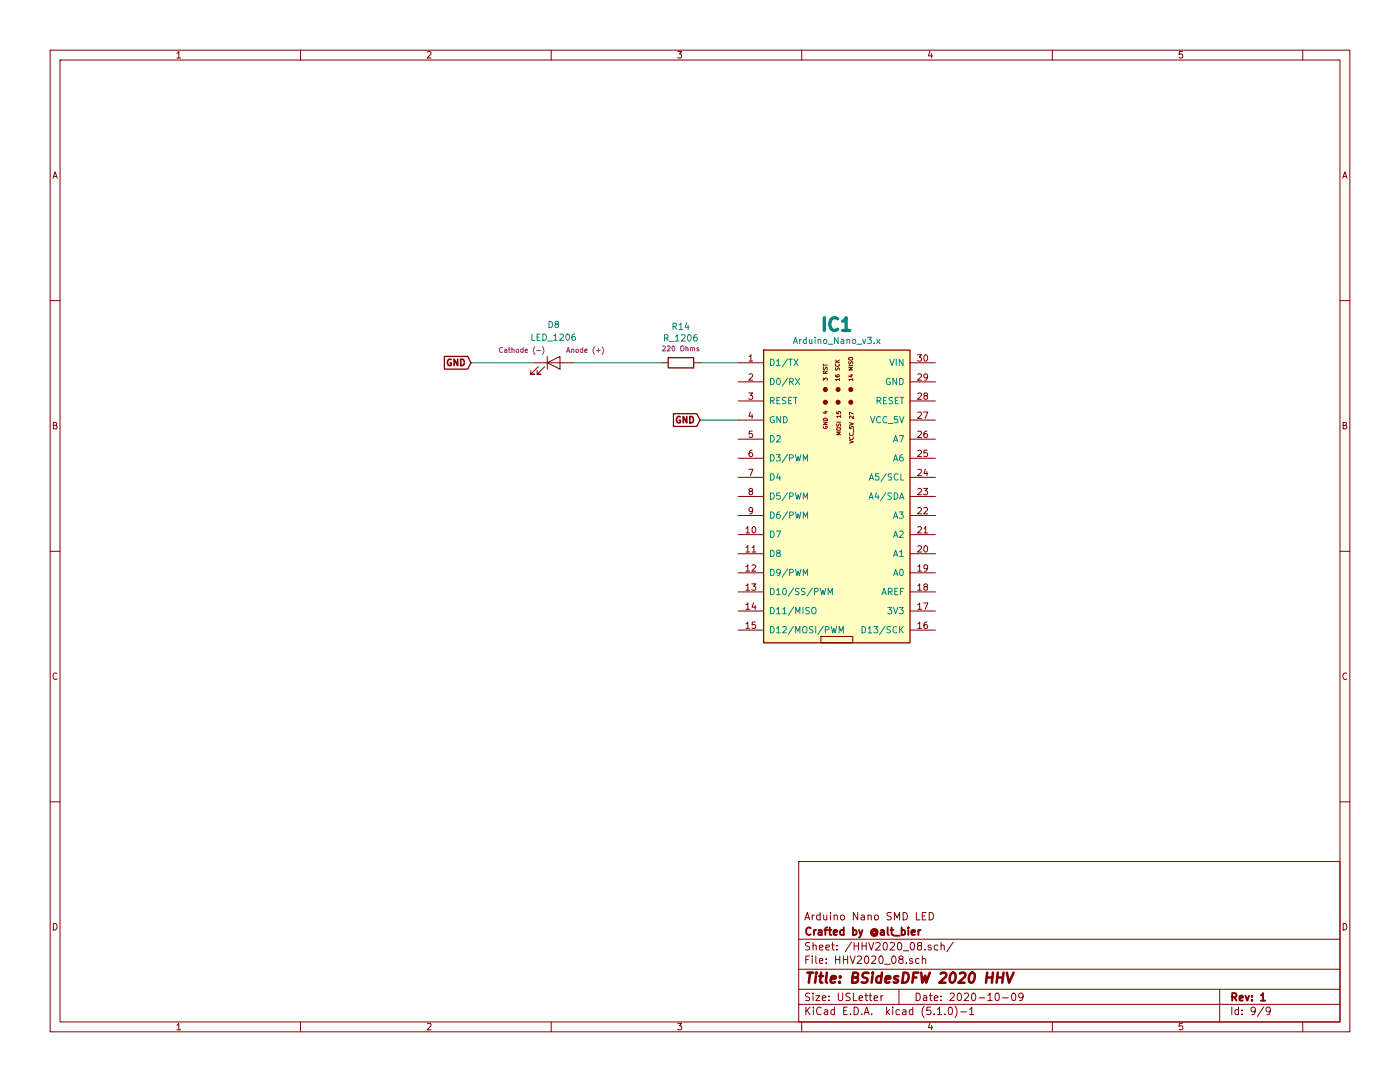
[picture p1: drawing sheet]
EESchema Schematic File Version 4
LIBS:HHV2020-cache
EELAYER 29 0
EELAYER END
$Descr USLetter 11000 8500
encoding utf-8
Sheet 9 9
Title "BSidesDFW 2020 HHV"
Date "2020-10-09"
Rev "1"
Comp "Crafted by @alt_bier"
Comment1 "Arduino Nano SMD LED"
Comment2 ""
Comment3 ""
Comment4 ""
$EndDescr
Wire Wire Line
	5800 2850 5500 2850
Wire Wire Line
	5200 2850 4500 2850
Wire Wire Line
	4200 2850 3700 2850
$Comp
L 0_local:Arduino_Nano_v3.x IC?
U 1 1
P 6100 3900
AR Path="/5F80B86C/5F98F655" Ref="IC?"  Part="1" 
AR Path="/5F98D88D/5F98F655" Ref="IC1"  Part="1" 
F 0 "IC1" H 6575 5253 100 0000 C CNB
F 1 "Arduino_Nano_v3.x" H 6575 5125 50  0000 C CNN
F 2 "0_local:Arduino_Nano_WithMountingHoles" V 6750 3050 50  0001 L CNN
F 3 "http://www.mouser.com/pdfdocs/Gravitech_Arduino_Nano3_0.pdf" H 5800 4500 50  0001 C CNN
	1    6100 3900
	1    0    0    -1  
$EndComp
$Comp
L 0_local:LED_1206 D8
U 1 1
P 4350 2850
F 0 "D8" H 4350 3150 50  0000 C CNN
F 1 "LED_1206" H 4350 3050 50  0000 C CNN
F 2 "0_local:LED_1206_3216Metric" H 4350 2600 50  0001 C CNN
F 3 "~" H 4350 2850 50  0001 C CNN
F 4 "Anode (+)" H 4600 2950 39  0000 C CNN "Note1"
F 5 "Cathode (-)" H 4100 2950 39  0000 C CNN "Note2"
	1    4350 2850
	1    0    0    -1  
$EndComp
$Comp
L 0_local:R_1206 R14
U 1 1
P 5350 2850
F 0 "R14" V 5631 2850 50  0000 C CNN
F 1 "R_1206" V 5540 2850 50  0000 C CNN
F 2 "0_local:R_1206_3216Metric" V 5480 2800 50  0001 C CNN
F 3 "~" H 5300 2850 50  0001 C CNN
F 4 "220 Ohms" V 5457 2850 39  0000 C CNN "Resistance"
	1    5350 2850
	0    -1   -1   0   
$EndComp
Text GLabel 5500 3300 0    50   Input ~ 10
GND
Wire Wire Line
	5800 3300 5500 3300
Text GLabel 3700 2850 0    50   Input ~ 10
GND
$EndSCHEMATC
